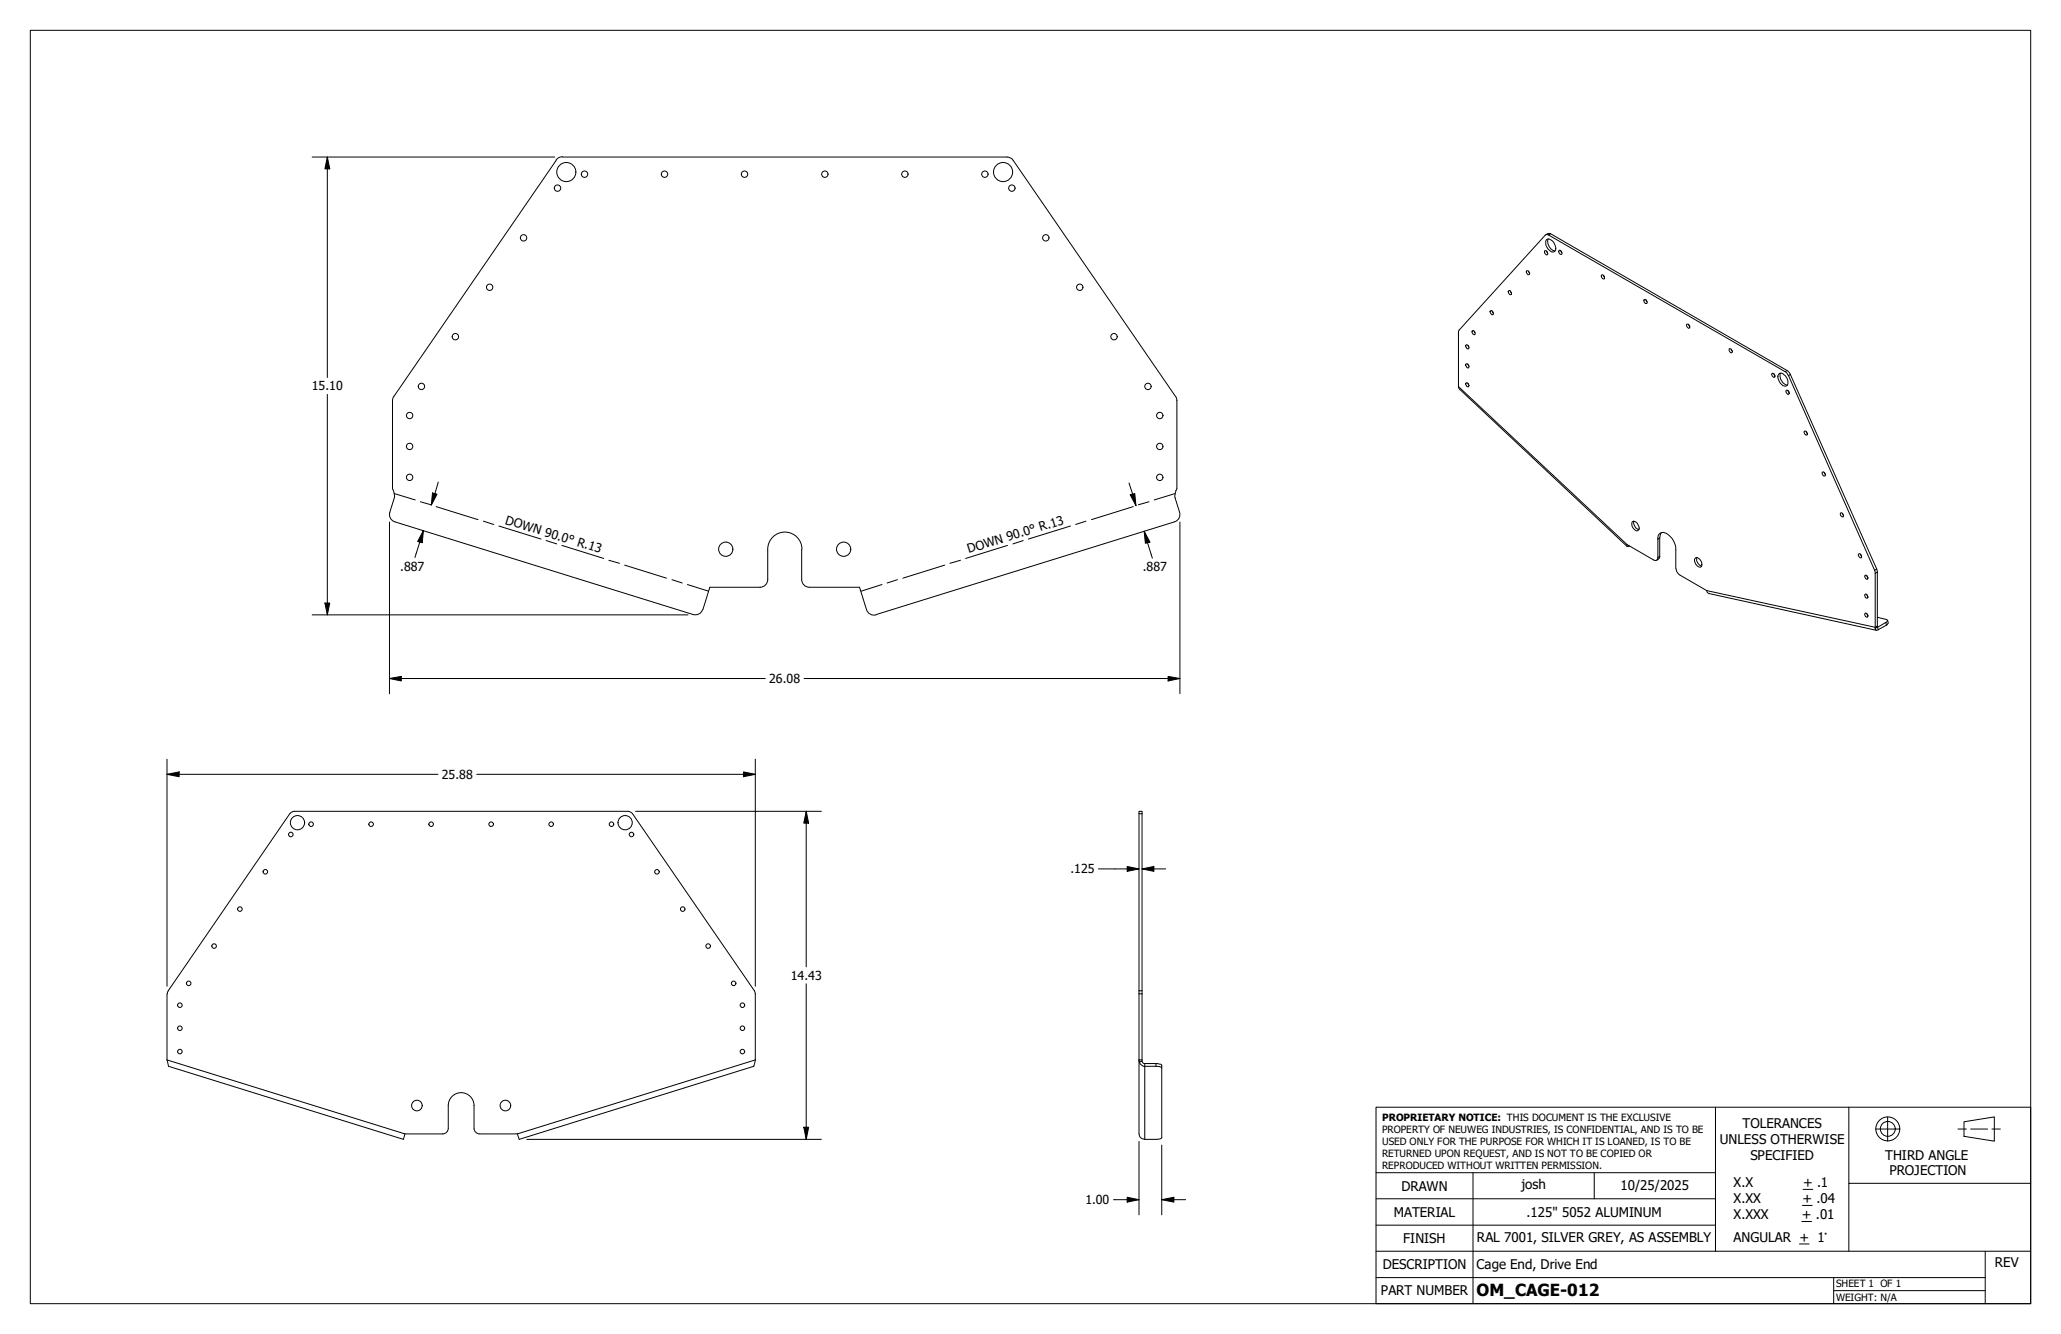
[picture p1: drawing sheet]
<svg xmlns="http://www.w3.org/2000/svg" width="432mm" height="279mm" viewBox="0 0 432 279" stroke-linecap="round" stroke-linejoin="round" font-family="sans-serif">
<!-- layer: Visible (ANSI) -->
<g fill="none" stroke="#000" stroke-width=".21">
<path d="M116.5 33.6l-34 49.4M117.8 32.9h93.2M117.8 32.8a1.62 1.62 0 0 0-1.3 .7M211 32.9a1.57 1.57 0 0 1 1.3 .7l34.1 49.7 .2 .6v18.5l-.5 1.5 1 3.4a1.56 1.56 0 0 1-1 2l-62.5 19.4M319.8 56.8a.44 .44 0 0 1 .6 .1 .44 .44 0 0 1-.2 .6l-.4-.4zM320.2 56.8l.3 .4M323.7 52.5a.5 .5 0 0 1 .5 .3 .5 .5 0 0 1-.2 .6l-.3-.3zM323.8 49.1l.6-.2 .5 .1 49.9 28.9 18.4 41.3 .1 .4v11.5M324 52.6l.2 .4M324 50.2a1.49 1.49 0 0 1 1.8 1.2 .77 .77 0 0 1 0 1.2 .77 .77 0 0 1-1.1-.1 1.75 1.75 0 0 1-.7-2.3zM324.4 50a2.03 2.03 0 0 0 1.4 2.6M326.6 52.5a.44 .44 0 0 1 .5 .2 .44 .44 0 0 1-.1 .6l-.4-.3z"/>
<path d="M327 52.5l.2 .5M335.5 57.7a.44 .44 0 0 1 .6 .1 .44 .44 0 0 1-.1 .6l-.4-.2zM335.9 57.7l.3 .4M307.1 76.3a.5 .5 0 0 1 .6 .2 .5 .5 0 0 1-.1 .6l-.3-.2zM307.1 72.3a.47 .47 0 0 1 .5 .2 .47 .47 0 0 1 0 .6l-.3-.1zM307.5 76.3l.3 .4M307.5 72.3l.3 .4M308.4 69.3a.44 .44 0 0 1 .6 .2 .44 .44 0 0 1-.1 .6l-.4-.3zM308.9 69.3l.2 .4M312.2 65.2a.44 .44 0 0 1 .6 .1 .44 .44 0 0 1-.1 .6l-.4-.3zM312.6 65.2l.3 .4M316 61a.47 .47 0 0 1 .6 .1 .47 .47 0 0 1-.1 .6l-.4-.2z"/>
<path d="M316.4 61l.3 .4M344.4 62.8a.44 .44 0 0 1 .6 .2 .44 .44 0 0 1-.1 .6l-.4-.3zM344.9 62.8l.2 .4M353.4 67.9a.47 .47 0 0 1 .6 .3 .47 .47 0 0 1-.2 .6l-.4-.3zM353.8 67.9l.2 .5M362.3 73a.51 .51 0 0 1 .5 .3 .51 .51 0 0 1-.1 .6l-.4-.3zM362.7 73.2l.2 .3M371.3 78.2a.51 .51 0 0 1 .5 .3 .51 .51 0 0 1-.1 .6l-.4-.4-.1-.3zM371.6 78.3l.3 .4M372.7 78.3a1.26 1.26 0 0 1 1.7 .9 1 1 0 0 1-.4 1.7 2 2 0 0 1-1.4-2.5zM373.1 78.2a2.03 2.03 0 0 0 1.4 2.4M82.5 83l-.3 .9v18.5l.5 1.5-1 3.4a1.56 1.56 0 0 0 1 2"/>
<path d="M307.1 80.3a.47 .47 0 0 1 .5 .1 .47 .47 0 0 1 0 .6l-.3-.1zM307.5 80.3l.3 .4M374.2 81.8a.47 .47 0 0 1 .6 .2 .47 .47 0 0 1-.2 .6l-.3-.3zM374.6 81.8l.2 .4M378.1 90.3a.54 .54 0 0 1 .4 .8 .54 .54 0 0 1-.4-.8zM378.4 90.4l.3 .4M381.8 98.9a.44 .44 0 0 1 .5 .2 .44 .44 0 0 1-.1 .6l-.4-.4zM382.2 98.9l.3 .5M82.7 109.3l62.5 19.4a1.56 1.56 0 0 0 2-1M160.8 115a3.6 3.6 0 0 1 3.6-3.6 3.6 3.6 0 0 1 3.6 3.6M160.8 115.1v6.3M168 115.1v6.3"/>
<path d="M340.9 114.4l-35-32.8-.3-.4v-11.7l.1-.3 18-19.9a.46 .46 0 0 1 .7-.1l50 29 18.3 41.2 .2 .5v11.5M341.4 114.4h-.5l-.1-.2 .1-.2 5.9 3.4 .4-.1 .1-.5v-3.9a1.17 1.17 0 0 1 .7-1.3 1.17 1.17 0 0 1 1.4 .3 3.9 3.9 0 0 1 1.7 3.2v3.9l.3 .9 .6 .6 5.6 3.2 .3 .6 35.2 7.7M342.1 109.2a1.27 1.27 0 0 1 1.2 1.8 .6 .6 0 0 1-1-.3l-.4-.7v-.5zM342.3 109.2a1.61 1.61 0 0 0 1 1.7M348.1 111.6l-.2 .2-.2 .8v4.1l-.6 .6M355.2 116.8a1.25 1.25 0 0 1 1.4 1.4 .51 .51 0 0 1-.4 .6 .51 .51 0 0 1-.6-.2 1.24 1.24 0 0 1-.4-1.8zM355.5 116.8a1.61 1.61 0 0 0 1 1.8M385.6 107.5a.44 .44 0 0 1 .5 .2 .44 .44 0 0 1-.1 .6l-.4-.4zM386 107.5l.2 .4M389.4 116a.47 .47 0 0 1 .6 .3 .47 .47 0 0 1-.2 .5l-.4-.4zM389.8 116.1l.2 .4M159.3 123h-10.6l-1.4 4.7"/>
<path d="M160.8 121.4a1.62 1.62 0 0 1-1.6 1.6M168 121.4a1.62 1.62 0 0 0 1.6 1.6M169.5 123h10.6l1.5 4.7a1.62 1.62 0 0 0 2 1.1M390.8 128.4a.55 .55 0 0 1 .4 .9l-.4-.1-.1-.5zM390.8 124.5a.5 .5 0 0 1 .4 .2 .5 .5 0 0 1 0 .6l-.4-.3-.1-.3zM390.8 120.5a.55 .55 0 0 1 .4 .8l-.4-.3-.1-.3zM391.1 128.5l.2 .3M391.1 124.5l.3 .5M391.1 120.6l.3 .4M393.3 129.3l2.2 .6-.4 .5-1.9 1 .1-.3M393.3 131.1l-.4 .3M395.5 129.9l.1 .6-.2 .3-1.9 1.1a.41 .41 0 0 1-.5 0 .41 .41 0 0 1-.1-.5"/>
<path d="M61.7 169.9h69.9M61.7 169.9l-.6 .2-.4 .3-25.4 37.1-.2 .7M131.5 169.9l.6 .2 .4 .3 25.6 37.1M238.6 169.9h.7v52.3l.3 .6h2.9l.9 .3v15.2l-.9 .3h-2.7l-.5-.1-.4-.3-.3-.7zM35 208.2v13.8l.3 1.3 49.2 15.3 .3-1.1h8a1.18 1.18 0 0 0 1.1-1.2M158 207.5l.2 .7M158.2 208.2v13.8l-.3 1.3-49.1 15.3-.4-1.1h-7.9a1.18 1.18 0 0 1-1.2-1.2M93.9 231.6a2.7 2.7 0 0 1 2.7-2.7 2.7 2.7 0 0 1 2.7 2.7M93.9 231.5v4.8M99.3 231.5v4.8M239.3 222h-.7a1.3 1.3 0 0 0 1.2 1.3h2.7l.6 .2 .3 .2"/>
<circle cx="116.8" cy="39.4" r=".67"/>
<circle cx="118.6" cy="36" r="2"/>
<circle cx="122.5" cy="36.5" r=".67"/>
<circle cx="139.2" cy="36.5" r=".67"/>
<circle cx="156" cy="36.5" r=".67"/>
<circle cx="172.8" cy="36.5" r=".67"/>
<circle cx="189.6" cy="36.5" r=".67"/>
<circle cx="206.3" cy="36.5" r=".67"/>
<circle cx="210.2" cy="36" r="2"/>
<circle cx="212" cy="39.4" r=".67"/>
<circle cx="109.7" cy="49.8" r=".67"/>
<circle cx="219.1" cy="49.8" r=".67"/>
<circle cx="95.4" cy="70.5" r=".67"/>
<circle cx="102.6" cy="60.2" r=".67"/>
<circle cx="226.2" cy="60.2" r=".67"/>
<circle cx="233.4" cy="70.5" r=".67"/>
<circle cx="85.8" cy="100" r=".67"/>
<circle cx="85.8" cy="87" r=".67"/>
<circle cx="85.8" cy="93.5" r=".67"/>
<circle cx="88.3" cy="80.9" r=".67"/>
<circle cx="240.5" cy="80.9" r=".67"/>
<circle cx="243" cy="93.5" r=".67"/>
<circle cx="243" cy="87" r=".67"/>
<circle cx="243" cy="100" r=".67"/>
<circle cx="152.1" cy="115" r="1.49"/>
<circle cx="176.8" cy="115" r="1.49"/>
<circle cx="60.9" cy="174.8" r=".48"/>
<circle cx="62.3" cy="172.3" r="1.49"/>
<circle cx="65.2" cy="172.6" r=".48"/>
<circle cx="77.8" cy="172.6" r=".48"/>
<circle cx="90.3" cy="172.6" r=".48"/>
<circle cx="102.9" cy="172.6" r=".48"/>
<circle cx="115.5" cy="172.6" r=".48"/>
<circle cx="128.1" cy="172.6" r=".48"/>
<circle cx="131" cy="172.3" r="1.49"/>
<circle cx="132.3" cy="174.8" r=".48"/>
<circle cx="44.9" cy="198.2" r=".48"/>
<circle cx="50.3" cy="190.4" r=".48"/>
<circle cx="55.6" cy="182.6" r=".48"/>
<circle cx="137.6" cy="182.6" r=".48"/>
<circle cx="143" cy="190.4" r=".48"/>
<circle cx="148.4" cy="198.2" r=".48"/>
<circle cx="37.7" cy="215.4" r=".48"/>
<circle cx="37.7" cy="210.5" r=".48"/>
<circle cx="39.5" cy="206" r=".48"/>
<circle cx="153.7" cy="206" r=".48"/>
<circle cx="155.5" cy="215.4" r=".48"/>
<circle cx="155.5" cy="210.5" r=".48"/>
<circle cx="37.7" cy="220.2" r=".48"/>
<circle cx="87.3" cy="231.6" r="1.11"/>
<circle cx="105.9" cy="231.6" r="1.11"/>
<circle cx="155.5" cy="220.2" r=".48"/>
</g>
<!-- layer: Visible Narrow (ANSI) -->
<g fill="none" stroke="#000" stroke-width=".21">
<path d="M324.9 49l-.5 .2M374.4 77.6l-.4 .3M375.1 78.4l-.4 .3M305.6 81l35.3 33M347.7 116.5l-.4 .3M347.7 112.6l-.4 .3M393.2 119.2l-.5 .2M393.3 119.8l-.4 .3M357.6 123.7l35.3 7.7M393.3 131.3l.2 .6M393.3 131.3l-.4 .4M395.1 130.4l.1 .5"/>
<path d="M238.6 170.4h.7M238.6 207.5h.7M238.6 208.2h.7M35 222l49.8 15.5M158.2 222l-49.8 15.5M239.3 222.2l-.6 .2M239.8 222.8v15.8M242.2 222.8v.5"/>
</g>
<!-- layer: Bend DOWN -->
<g fill="none" stroke="#000" stroke-width=".21">
<path d="M82.6 103.4l4.4 1.3M88.1 105.1l2.2 .6M91.4 106.1l8.7 2.7M101.3 109.2l2.1 .7M104.5 110.2l8.8 2.7M114.4 113.2l2.2 .7M117.7 114.2l8.8 2.8M127.6 117.3l2.2 .7M130.9 118.4l8.7 2.7M197.9 118.4l-8.7 2.7M201.2 117.3l-2.2 .7M211.1 114.2l-8.8 2.8"/>
<path d="M214.4 113.2l-2.2 .7M224.3 110.2l-8.8 2.7M227.5 109.2l-2.1 .7M237.4 106.1l-8.7 2.7M240.7 105.1l-2.2 .6M246.2 103.4l-4.4 1.3M140.8 121.4l2.1 .7M144 122.4l4.5 1.4M184.8 122.4l-4.4 1.4M188 121.4l-2.1 .7"/>
</g>
<!-- layer: Border (ANSI) -->
<path d="M6.3 6.4h419.1v266.6h-419.1z" fill="none" stroke="#000" stroke-width=".21"/>
<!-- layer: Title (ANSI) -->
<g fill="none" stroke="#000" stroke-width=".21">
<path d="M288.3 231.9h137.1v41.1h-137.1zM359.4 231.9v30.2M387.3 231.9v15.9M392.9 236.5h5.1M395.5 233.9v5.1M410.2 236.5h1.8M411.5 234.9l6.3-1v5.1l-6.3-1zM412.9 236.5h3.5M417.3 236.5h1.8M288.3 256.6h71.1M288.3 251.1h71.1M288.3 245.6h71.1"/>
<path d="M308.6 245.6v27.4M334 245.6v5.5M377.5 255.8h2M377.6 252.5h2.1M377.8 249.1h2M425.4 247.8h-38.1v14.3M288.3 267.6h127.6M288.3 262.1h137.1M377 260.5h2M384.2 270.3h31.7M384.2 267.6v5.4M415.9 262.1v10.9"/>
<circle cx="395.5" cy="236.4" r="2.51"/>
<circle cx="395.5" cy="236.4" r="1.56"/>
</g>
<!-- layer: Dimension (ANSI) -->
<g fill="none" stroke="#000" stroke-width=".21">
<path d="M65.4 32.9h50.8M68.6 32.9l.5 2.5h-1zM68.6 32.9v46.2M68.6 82.6v46.2M81.6 109.3v36M88.7 111.1l-.2 2.6-1-.3zM88.7 111.1l-1.8 5.7M90.6 103.3l1 .2-1.2 2.3zM91.8 101l-1.4 4.8M236.5 101.2l1.5 4.7M236.8 103.6l.9-.2 .3 2.5zM239.7 111.3l1.2 2.2-.9 .3z"/>
<path d="M239.7 111.3l1.7 5.6M247.2 109.3v36M65.4 128.8h78.7M68.1 126.3h1l-.5 2.5zM35 159v47.6M81.6 142.1l2.5-.4v.9zM81.6 142.1h78.7M158.2 159v47.6M168.5 142.1h78.7M244.7 141.7l2.5 .4-2.5 .5zM35 162.2l2.5-.5v1zM35 162.2h56.8"/>
<path d="M99.9 162.2h58.3M133.2 169.9h38.9M155.8 161.7l2.4 .5-2.4 .5zM168.9 169.9l.5 2.5h-1zM168.9 169.9v32.6M230.1 182h8.5M236.2 181.5l2.4 .5-2.4 .5zM239.3 182l2.4-.5v1zM239.3 182h4.9M168.9 206.1v32.5M110.4 238.6h61.7M168.4 236.1h1l-.5 2.5z"/>
<path d="M238.6 239.1v15.3M243.4 239.8v14.6M233.3 251.3h5.3M236.2 250.8l2.4 .5-2.4 .5zM243.4 251.3l2.5-.5v1zM243.4 251.3h5"/>
</g>
<g fill="#000">
<path d="M68.6 32.9l.5 2.5h-1zM88.7 111.1l-.2 2.6-1-.3zM90.6 103.3l1 .2-1.2 2.3zM236.8 103.6l.9-.2 .3 2.5zM239.7 111.3l1.2 2.2-.9 .3zM68.1 126.3h1l-.5 2.5zM81.6 142.1l2.5-.4v.9zM244.7 141.7l2.5 .4-2.5 .5zM35 162.2l2.5-.5v1zM155.8 161.7l2.4 .5-2.4 .5zM168.9 169.9l.5 2.5h-1zM236.2 181.5l2.4 .5-2.4 .5z"/>
<path d="M239.3 182l2.4-.5v1zM168.4 236.1h1l-.5 2.5zM236.2 250.8l2.4 .5-2.4 .5zM243.4 251.3l2.5-.5v1z"/>
</g>
<text font-size="3.5" x="309.4" y="271.4">OM_CAGE-012</text>
<g font-size="2.8">
<text x="360.3" y="239.6">UNLESS OTHERWISE</text>
<text x="365.1" y="236.3">TOLERANCES</text>
<text x="366.7" y="243">SPECIFIED</text>
<text x="395" y="242.9">THIRD ANGLE</text>
<text x="293.6" y="249.4">DRAWN</text>
<text x="318.8" y="249.1">josh</text>
<text x="339.5" y="249.2">10/25/2025</text>
<text x="363.2" y="248.7">X.X</text>
<text x="377.8" y="248.7">+ .1</text>
<text x="395.9" y="246.2">PROJECTION</text>
<text x="292" y="254.9">MATERIAL</text>
<text x="319.8" y="254.9">.125&quot; 5052 ALUMINUM</text>
<text x="363.2" y="252">X.XX</text>
<text x="363.2" y="255.3">X.XXX</text>
<text x="377.5" y="255.3">+ .01</text>
<text x="377.6" y="252">+ .04</text>
<text x="294" y="260.3">FINISH</text>
<text x="309.4" y="260.1">RAL 7001, SILVER GREY, AS ASSEMBLY</text>
<text x="363.2" y="260.1">ANGULAR + 1°</text>
<text x="289.7" y="265.8">DESCRIPTION</text>
<text x="309.4" y="265.7">Cage End, Drive End</text>
<text x="418" y="265.4">REV</text>
<text x="289.3" y="271.3">PART NUMBER</text>
</g>
<g font-size="2.6">
<text x="65.3" y="81.8">15.10</text>
<text x="105.7" y="109.7" transform="rotate(17 105.7 109.7)">DOWN 90.0° R.13</text>
<text x="83.8" y="119.5">.887</text>
<text x="203" y="115.9" transform="rotate(-17 203 115.9)">DOWN 90.0° R.13</text>
<text x="239.5" y="119.6">.887</text>
<text x="161.2" y="143.1">26.08</text>
<text x="92.6" y="163.1">25.88</text>
<text x="224.3" y="182.9">.125</text>
<text x="165.7" y="205.2">14.43</text>
<text x="227.4" y="252.2">1.00</text>
</g>
<g font-size="2.1">
<text x="289.6" y="234.8">PROPRIETARY NOTICE: THIS DOCUMENT IS THE EXCLUSIVE</text>
<text x="289.6" y="237.2">PROPERTY OF NEUWEG INDUSTRIES, IS CONFIDENTIAL, AND IS TO BE</text>
<text x="289.6" y="239.8">USED ONLY FOR THE PURPOSE FOR WHICH IT IS LOANED, IS TO BE</text>
<text x="289.6" y="242.3">RETURNED UPON REQUEST, AND IS NOT TO BE COPIED OR</text>
<text x="289.6" y="244.8">REPRODUCED WITHOUT WRITTEN PERMISSION.</text>
<text x="384.7" y="269.6">SHEET 1 OF 1</text>
<text x="384.7" y="272.4">WEIGHT: N/A</text>
</g>
</svg>
